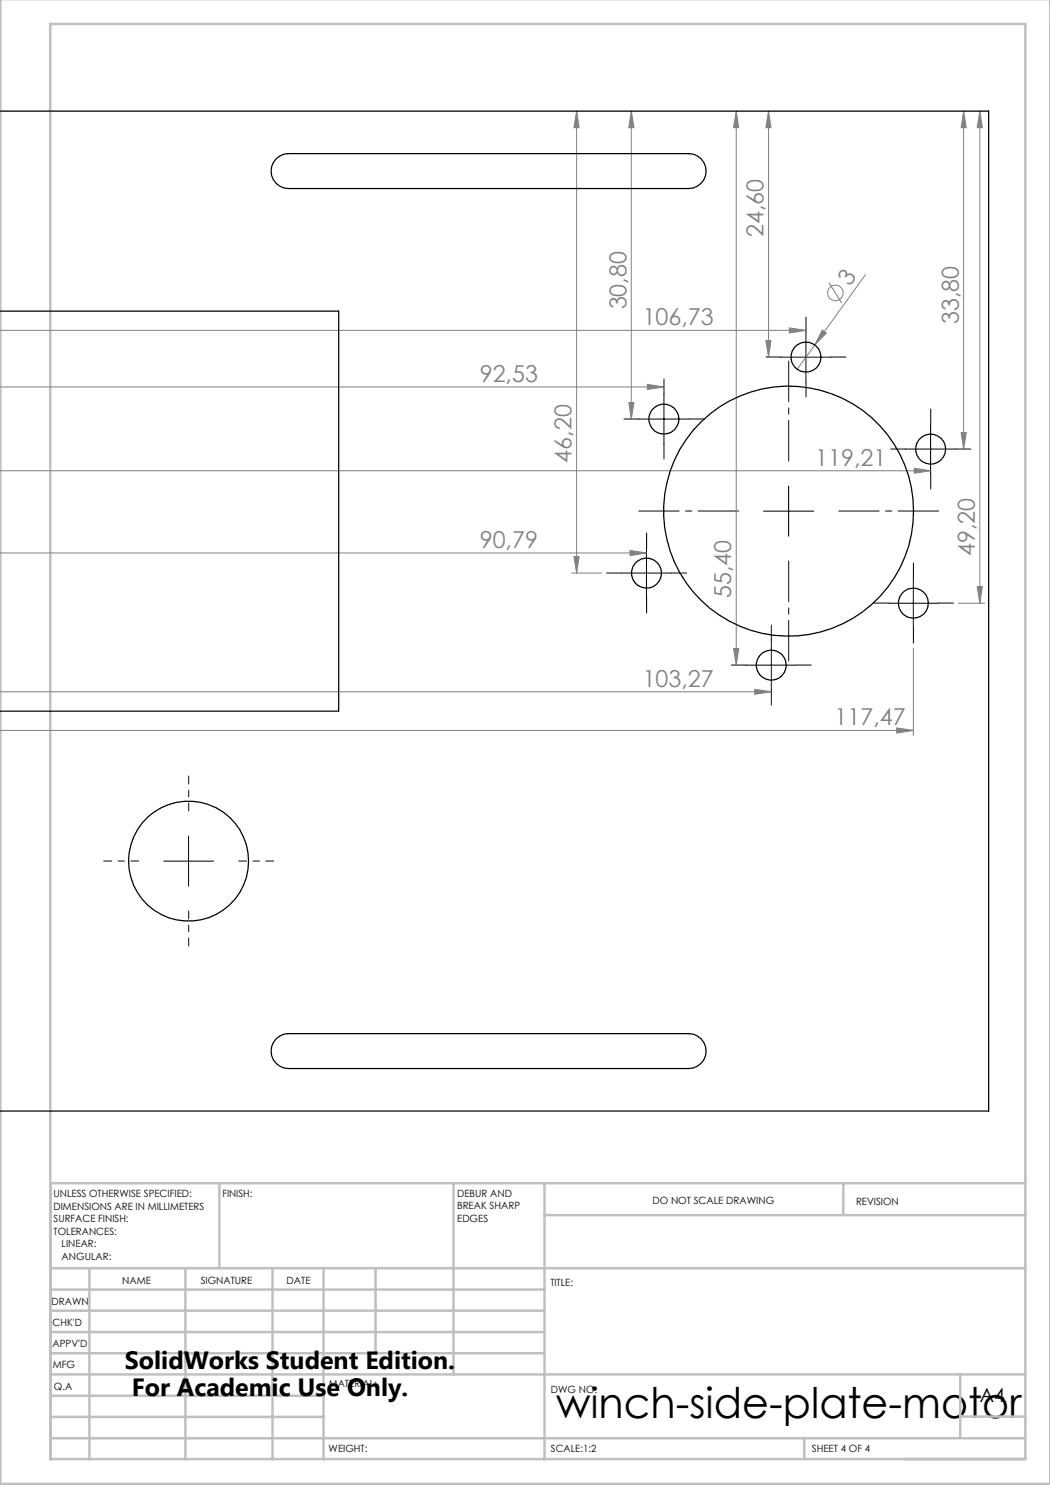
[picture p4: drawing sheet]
<svg xmlns="http://www.w3.org/2000/svg" width="210mm" height="297mm" viewBox="0 0 210 297" stroke-linecap="round" stroke-linejoin="round" font-family="sans-serif">
<g fill="none" stroke="#808080" stroke-width=".2">
<path d="M115.3 22.2l.5 3.3h-1zM115.3 22.2v92.4M126.3 22.2l.5 3.3h-1zM126.3 22.2v61.6M147.2 22.2l.5 3.3h-1zM147.2 22.2v110.8M153.7 22.2l.5 3.3h-1zM153.7 22.2v49.2M192.7 22.2l.6 3.3h-1.1zM192.7 22.2v67.6M196 22.2l.5 3.3h-1.1zM196 22.2v98.4"/>
<path d="M165.8 56.6l2.5 4M173.1 55l-13.7 18.9M-.1 66.1h161.3M-.1 77.4h132.9M129.5 76.9l3.3 .5-3.3 .5zM153.2 68.1h1l-.5 3.3zM157.9 65.6l3.3 .5-3.3 .5zM164.5 66l.8 .6-2.4 2.4zM-.1 94.2h186.2M125.8 80.5h1l-.5 3.3zM182.8 93.7l3.3 .5-3.3 .4zM192.2 86.5h1.1l-.6 3.3z"/>
<path d="M-.1 110.6h129.4M114.3 114.6h6M114.8 111.3h1l-.5 3.3zM126 110.1l3.3 .5-3.3 .5zM195.4 117.3h1.1l-.5 3.3zM-.1 138.4h154.4M146.7 129.7h1l-.5 3.3zM151 137.9l3.3 .5-3.3 .4zM182.7 129.6v17.5M191.7 120.6h5.3M-.1 146.1h182.8M179.4 145.6l3.3 .5-3.3 .5z"/>
<circle cx="167.1" cy="58.6" r="1.56"/>
</g>
<path d="M27.7 172.2h-7M37.7 162.2v-7M47.7 172.2h7M37.7 182.2v7" fill="none" stroke="#000" stroke-width=".2" stroke-dasharray="15.2 1.3 1.3 1.3" stroke-dashoffset="13.6"/>
<g fill="none" stroke="#000" stroke-width=".2" stroke-dasharray="15.2 1.3 1.3 1.3">
<path d="M132.8 78.8v-3M156.2 71.4h-3M161.2 66.4v-3M161.2 76.4v3M166.2 71.4h3M127.8 83.8h-3M132.8 88.8v3M137.8 83.8h3M181.1 89.8h-3M186.1 84.8v-3M186.1 94.8v3M191.2 89.8h3"/>
<path d="M124.3 114.6h-3M129.3 109.6v-3M129.3 119.6v3M134.3 114.6h3M182.7 115.6v-3M149.3 133h-3M154.3 128v-3M154.3 138v3M159.3 133h3M177.7 120.6h-3M182.7 125.6v3M187.7 120.6h3"/>
</g>
<path d="M157.7 92.2v-20M147.7 102.2h-20M157.7 112.2v20M167.7 102.2h20" fill="none" stroke="#000" stroke-width=".2" stroke-dasharray="15.2 1.3 1.3 1.3" stroke-dashoffset="7.1"/>
<g fill="none" stroke="#000" stroke-width=".2">
<path d="M132.8 78.8v10M156.2 71.4h10M161.2 66.4v10M127.8 83.8h10M157.7 97.2v10M181.1 89.8h10M186.1 84.8v10M124.3 114.6h10M129.3 109.6v10M152.7 102.2h10M182.7 115.6v10M149.3 133h9.9"/>
<path d="M154.3 128v10M177.7 120.6h10M32.7 172.2h10M37.7 167.2v10"/>
</g>
<g fill="none" stroke="#c0c0c0" stroke-width=".5">
<path d="M.1 -.1v296.9h209.9v-296.9M10.1 4.8h195v287h-195zM43.9 236.6v17M90.7 236.6v38.3M108.9 236.6v55.3M168.7 236.6v6.3M205.1 236.6h-195v55.3M10.1 253.6h195M10.1 257.9h98.8M17.9 253.6v38.3M37.1 253.6v38.3M54.5 253.6v38.3"/>
<path d="M64.7 253.6v38.3M75.1 253.6v17M108.9 243h96.2M10.1 270.6h98.8M10.1 266.4h98.8M10.1 262.1h98.8M10.1 279.1h54.6M10.1 274.9h195M192.1 274.8v12.7M10.1 287.7h195M10.1 283.4h54.6M160.9 287.5v4.3"/>
<path d="M192.1 283.3h13"/>
</g>
<g fill="#808080">
<path d="M164.5 66l.8 .6-2.4 2.4z"/>
<path d="M157.9 65.6l3.3 .5-3.3 .5zM-.1 65.6v1zM129.5 76.9l3.3 .5-3.3 .5zM-.1 76.9v1zM182.8 93.7l3.3 .5-3.3 .4zM-.1 93.7v.9zM126 110.1l3.3 .5-3.3 .5zM-.1 110.1v1zM179.4 145.6l3.3 .5-3.3 .5zM-.1 145.6v1zM151 137.9l3.3 .5-3.3 .4zM-.1 137.9v.9z"/>
<path d="M153.2 68.1h1l-.5 3.3zM153.7 22.2l.5 3.3h-1zM192.2 86.5h1.1l-.6 3.3zM192.7 22.2l.6 3.3h-1.1zM195.4 117.3h1.1l-.5 3.3zM196 22.2l.5 3.3h-1.1zM125.8 80.5h1l-.5 3.3zM126.3 22.2l.5 3.3h-1zM114.8 111.3h1l-.5 3.3zM115.3 22.2l.5 3.3h-1zM146.7 129.7h1l-.5 3.3zM147.2 22.2l.5 3.3h-1z"/>
</g>
<g fill="none" stroke="#000" stroke-width=".25">
<path d="M-.1 22.2h197.8v200h-197.7M55.2 31.7l.8-.5 .8-.4 .9-.1h80a3.5 3.5 0 0 1 3.5 3.5 3.5 3.5 0 0 1-3.5 3.5h-80a3.5 3.5 0 0 1-3.2-2.1 3.5 3.5 0 0 1 .7-3.9zM0 62.2h67.7v80h-67.7M55.2 207.7l.8-.5 .8-.4 .9-.1h80a3.5 3.5 0 0 1 3.5 3.5 3.5 3.5 0 0 1-3.5 3.5h-80a3.5 3.5 0 0 1-3.2-2.1 3.5 3.5 0 0 1 .7-3.9z"/>
<circle cx="161.2" cy="71.4" r="3"/>
<circle cx="132.8" cy="83.8" r="3"/>
<circle cx="186.1" cy="89.8" r="3"/>
<circle cx="129.3" cy="114.6" r="3"/>
<circle cx="157.7" cy="102.2" r="25"/>
<circle cx="154.3" cy="133" r="3"/>
<circle cx="182.7" cy="120.6" r="3"/>
<circle cx="37.7" cy="172.2" r="12"/>
</g>
<text font-size="8.5" x="111.2" y="283.5">winch-side-plate-motor</text>
<g font-size="5">
<text x="25" y="273.7">SolidWorks Student Edition.</text>
<text x="26.4" y="279.2">For Academic Use Only.</text>
</g>
<g font-size="4.7" fill="#808080">
<text x="152.7" y="47.4" transform="rotate(-90 152.7 47.4)">24,60</text>
<text x="170" y="57.5" transform="rotate(-54 170 57.5)">3</text>
<text x="125.3" y="61.9" transform="rotate(-90 125.3 61.9)">30,80</text>
<text x="128.5" y="65.1">106,73</text>
<text x="191.7" y="64.8" transform="rotate(-90 191.7 64.8)">33,80</text>
<text x="96" y="76.4">92,53</text>
<text x="114.3" y="92.5" transform="rotate(-90 114.3 92.5)">46,20</text>
<text x="163.1" y="93.1">119,21</text>
<text x="96" y="109.6">90,79</text>
<text x="195" y="111.2" transform="rotate(-90 195 111.2)">49,20</text>
<text x="146.2" y="119.6" transform="rotate(-90 146.2 119.6)">55,40</text>
<text x="128.5" y="137.3">103,27</text>
<text x="166.9" y="145.1">117,47</text>
</g>
<text font-size="3.9" x="196" y="280.4">A4</text>
<g font-size="2">
<text x="10.7" y="239.5">UNLESS OTHERWISE SPECIFIED:</text>
<text x="44.5" y="239.5">FINISH:</text>
<text x="91.4" y="239.4">DEBUR AND</text>
<text x="10.7" y="242">DIMENSIONS ARE IN MILLIMETERS</text>
<text x="10.7" y="244.5">SURFACE FINISH:</text>
<text x="91.4" y="241.9">BREAK SHARP</text>
<text x="91.4" y="244.4">EDGES</text>
<text x="130.5" y="240.8">DO NOT SCALE DRAWING</text>
<text x="171.2" y="241">REVISION</text>
<text x="10.7" y="247">TOLERANCES:</text>
<text x="12.3" y="249.5">LINEAR:</text>
<text x="12.3" y="252">ANGULAR:</text>
<text x="24.4" y="256.9">NAME</text>
<text x="40.1" y="256.8">SIGNATURE</text>
<text x="57.3" y="256.8">DATE</text>
<text x="110.1" y="257.1">TITLE:</text>
<text x="10.3" y="260.9">DRAWN</text>
<text x="10.5" y="269.3">APPV'D</text>
<text x="10.5" y="265.2">CHK'D</text>
<text x="10.6" y="273.6">MFG</text>
<text x="10.8" y="278">Q.A</text>
<text x="65.8" y="277.4">MATERIAL:</text>
<text x="110.2" y="278.5">DWG NO.</text>
<text x="65.7" y="290.4">WEIGHT:</text>
<text x="110.2" y="290.5">SCALE:1:2</text>
<text x="162.4" y="290.4">SHEET 4 OF 4</text>
</g>
</svg>
